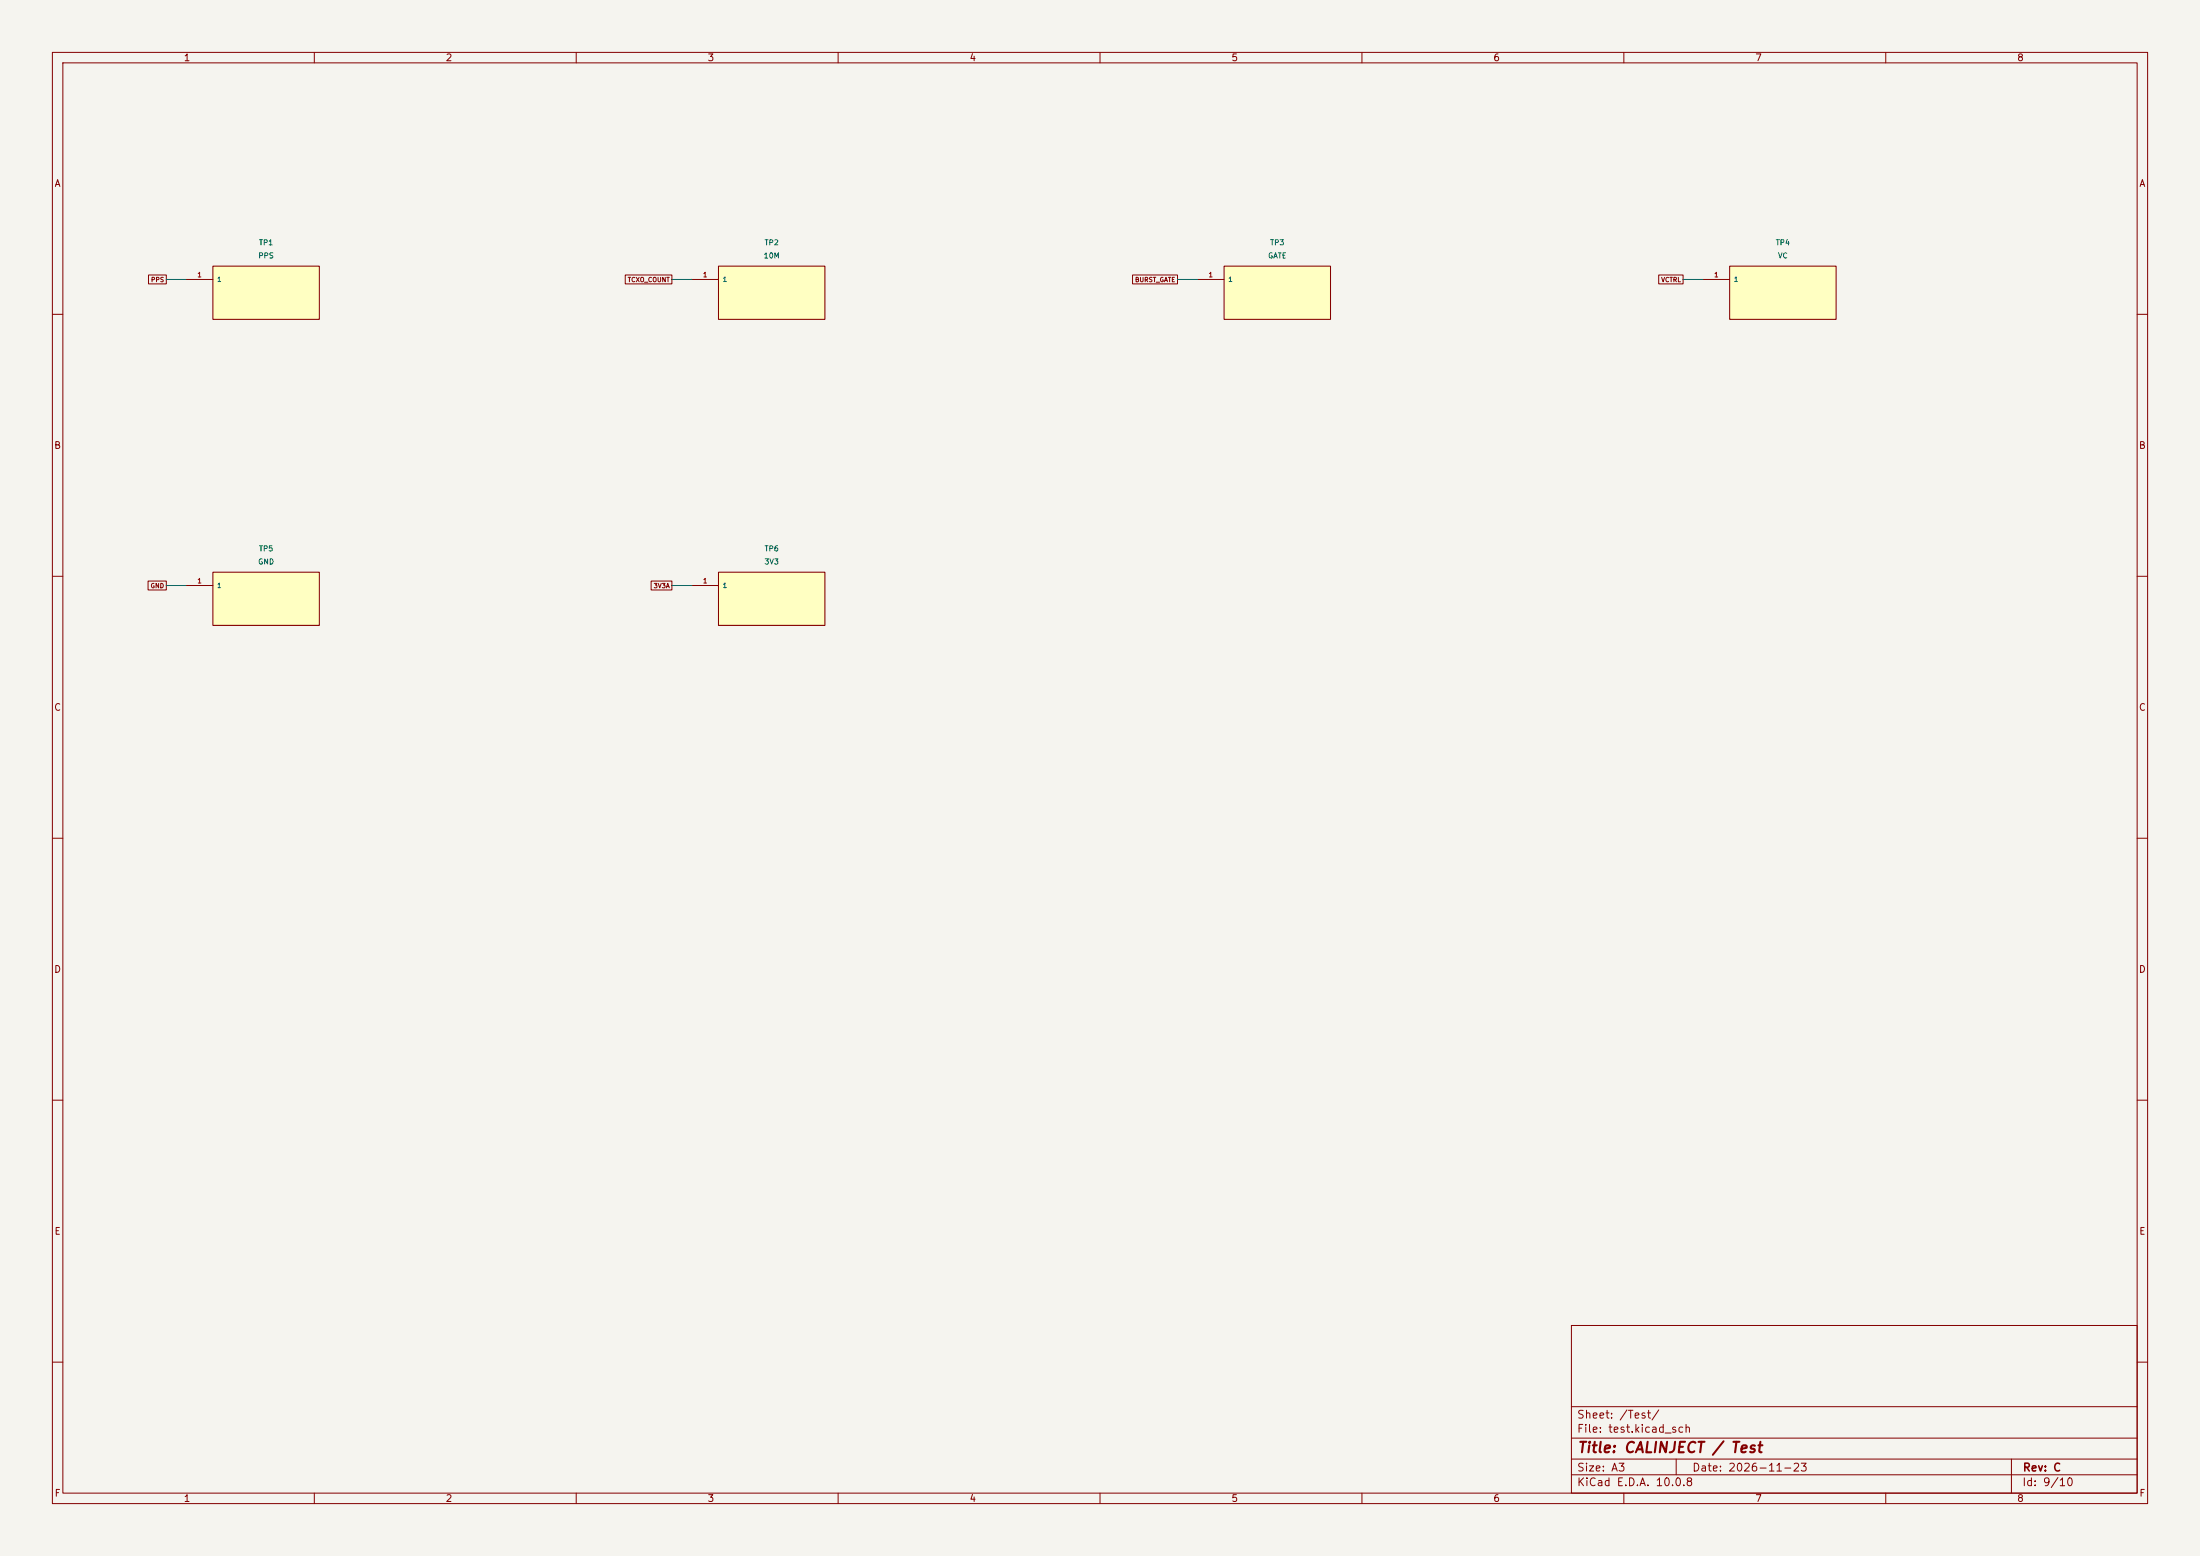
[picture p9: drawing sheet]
(kicad_sch (version 20250114) (generator "eeschema") (paper "A3") (title_block (title "CALINJECT / Test") (date "2026-11-23") (rev "C"))
(lib_symbols (symbol "Calinject:TP1" (pin_names (offset 0.7)) (in_bom yes) (on_board yes)
(property "Reference" "T" (at 0 7.62 0) (effects (font (size 1.0 1.0))))
(property "Value" "PPS" (at 0 10.16 0) (effects (font (size 1.0 1.0))))
(symbol "TP1_0_1" (rectangle (start -10.16 -5.08) (end 10.16 5.08) (stroke (width 0.2) (type default)) (fill (type background))))
(symbol "TP1_1_1"
(pin passive line (at -15.24 2.54 0) (length 5.08) (name "1" (effects (font (size .9 .9)))) (number "1" (effects (font (size .9 .9)))))))
(symbol "Calinject:TP2" (pin_names (offset 0.7)) (in_bom yes) (on_board yes)
(property "Reference" "T" (at 0 7.62 0) (effects (font (size 1.0 1.0))))
(property "Value" "10M" (at 0 10.16 0) (effects (font (size 1.0 1.0))))
(symbol "TP2_0_1" (rectangle (start -10.16 -5.08) (end 10.16 5.08) (stroke (width 0.2) (type default)) (fill (type background))))
(symbol "TP2_1_1"
(pin passive line (at -15.24 2.54 0) (length 5.08) (name "1" (effects (font (size .9 .9)))) (number "1" (effects (font (size .9 .9)))))))
(symbol "Calinject:TP3" (pin_names (offset 0.7)) (in_bom yes) (on_board yes)
(property "Reference" "T" (at 0 7.62 0) (effects (font (size 1.0 1.0))))
(property "Value" "GATE" (at 0 10.16 0) (effects (font (size 1.0 1.0))))
(symbol "TP3_0_1" (rectangle (start -10.16 -5.08) (end 10.16 5.08) (stroke (width 0.2) (type default)) (fill (type background))))
(symbol "TP3_1_1"
(pin passive line (at -15.24 2.54 0) (length 5.08) (name "1" (effects (font (size .9 .9)))) (number "1" (effects (font (size .9 .9)))))))
(symbol "Calinject:TP4" (pin_names (offset 0.7)) (in_bom yes) (on_board yes)
(property "Reference" "T" (at 0 7.62 0) (effects (font (size 1.0 1.0))))
(property "Value" "VC" (at 0 10.16 0) (effects (font (size 1.0 1.0))))
(symbol "TP4_0_1" (rectangle (start -10.16 -5.08) (end 10.16 5.08) (stroke (width 0.2) (type default)) (fill (type background))))
(symbol "TP4_1_1"
(pin passive line (at -15.24 2.54 0) (length 5.08) (name "1" (effects (font (size .9 .9)))) (number "1" (effects (font (size .9 .9)))))))
(symbol "Calinject:TP5" (pin_names (offset 0.7)) (in_bom yes) (on_board yes)
(property "Reference" "T" (at 0 7.62 0) (effects (font (size 1.0 1.0))))
(property "Value" "GND" (at 0 10.16 0) (effects (font (size 1.0 1.0))))
(symbol "TP5_0_1" (rectangle (start -10.16 -5.08) (end 10.16 5.08) (stroke (width 0.2) (type default)) (fill (type background))))
(symbol "TP5_1_1"
(pin passive line (at -15.24 2.54 0) (length 5.08) (name "1" (effects (font (size .9 .9)))) (number "1" (effects (font (size .9 .9)))))))
(symbol "Calinject:TP6" (pin_names (offset 0.7)) (in_bom yes) (on_board yes)
(property "Reference" "T" (at 0 7.62 0) (effects (font (size 1.0 1.0))))
(property "Value" "3V3" (at 0 10.16 0) (effects (font (size 1.0 1.0))))
(symbol "TP6_0_1" (rectangle (start -10.16 -5.08) (end 10.16 5.08) (stroke (width 0.2) (type default)) (fill (type background))))
(symbol "TP6_1_1"
(pin passive line (at -15.24 2.54 0) (length 5.08) (name "1" (effects (font (size .9 .9)))) (number "1" (effects (font (size .9 .9))))))))
(symbol (lib_id "Calinject:TP1") (at 50.8 55.88 0) (unit 1) (in_bom yes) (on_board yes) (dnp no)
(property "Reference" "TP1" (at 50.8 46.300000000000004 0) (effects (font (size 1 1))))
(property "Value" "PPS" (at 50.8 48.800000000000004 0) (effects (font (size 1 1))))
(property "Footprint" "Calinject:TestPoint_TP1" (at 50.8 62.96 0) (effects (font (size 1 1)) (hide yes)))
(pin "1"))
(wire (pts (xy 35.559999999999995 53.34) (xy 31.749999999999996 53.34)) (stroke (width 0) (type default)))
(global_label "PPS" (shape passive) (at 31.749999999999996 53.34 0) (effects (font (size .85 .85)) (justify right)))
(symbol (lib_id "Calinject:TP2") (at 147.32 55.88 0) (unit 1) (in_bom yes) (on_board yes) (dnp no)
(property "Reference" "TP2" (at 147.32 46.300000000000004 0) (effects (font (size 1 1))))
(property "Value" "10M" (at 147.32 48.800000000000004 0) (effects (font (size 1 1))))
(property "Footprint" "Calinject:TestPoint_TP2" (at 147.32 62.96 0) (effects (font (size 1 1)) (hide yes)))
(pin "1"))
(wire (pts (xy 132.07999999999998 53.34) (xy 128.26999999999998 53.34)) (stroke (width 0) (type default)))
(global_label "TCXO_COUNT" (shape passive) (at 128.26999999999998 53.34 0) (effects (font (size .85 .85)) (justify right)))
(symbol (lib_id "Calinject:TP3") (at 243.83999999999997 55.88 0) (unit 1) (in_bom yes) (on_board yes) (dnp no)
(property "Reference" "TP3" (at 243.83999999999997 46.300000000000004 0) (effects (font (size 1 1))))
(property "Value" "GATE" (at 243.83999999999997 48.800000000000004 0) (effects (font (size 1 1))))
(property "Footprint" "Calinject:TestPoint_TP3" (at 243.83999999999997 62.96 0) (effects (font (size 1 1)) (hide yes)))
(pin "1"))
(wire (pts (xy 228.59999999999997 53.34) (xy 224.78999999999996 53.34)) (stroke (width 0) (type default)))
(global_label "BURST_GATE" (shape passive) (at 224.78999999999996 53.34 0) (effects (font (size .85 .85)) (justify right)))
(symbol (lib_id "Calinject:TP4") (at 340.36 55.88 0) (unit 1) (in_bom yes) (on_board yes) (dnp no)
(property "Reference" "TP4" (at 340.36 46.300000000000004 0) (effects (font (size 1 1))))
(property "Value" "VC" (at 340.36 48.800000000000004 0) (effects (font (size 1 1))))
(property "Footprint" "Calinject:TestPoint_TP4" (at 340.36 62.96 0) (effects (font (size 1 1)) (hide yes)))
(pin "1"))
(wire (pts (xy 325.12 53.34) (xy 321.31 53.34)) (stroke (width 0) (type default)))
(global_label "VCTRL" (shape passive) (at 321.31 53.34 0) (effects (font (size .85 .85)) (justify right)))
(symbol (lib_id "Calinject:TP5") (at 50.8 114.30000000000001 0) (unit 1) (in_bom yes) (on_board yes) (dnp no)
(property "Reference" "TP5" (at 50.8 104.72000000000001 0) (effects (font (size 1 1))))
(property "Value" "GND" (at 50.8 107.22000000000001 0) (effects (font (size 1 1))))
(property "Footprint" "Calinject:TestPoint_TP5" (at 50.8 121.38000000000001 0) (effects (font (size 1 1)) (hide yes)))
(pin "1"))
(wire (pts (xy 35.559999999999995 111.76) (xy 31.749999999999996 111.76)) (stroke (width 0) (type default)))
(global_label "GND" (shape passive) (at 31.749999999999996 111.76 0) (effects (font (size .85 .85)) (justify right)))
(symbol (lib_id "Calinject:TP6") (at 147.32 114.30000000000001 0) (unit 1) (in_bom yes) (on_board yes) (dnp no)
(property "Reference" "TP6" (at 147.32 104.72000000000001 0) (effects (font (size 1 1))))
(property "Value" "3V3" (at 147.32 107.22000000000001 0) (effects (font (size 1 1))))
(property "Footprint" "Calinject:TestPoint_TP6" (at 147.32 121.38000000000001 0) (effects (font (size 1 1)) (hide yes)))
(pin "1"))
(wire (pts (xy 132.07999999999998 111.76) (xy 128.26999999999998 111.76)) (stroke (width 0) (type default)))
(global_label "3V3A" (shape passive) (at 128.26999999999998 111.76 0) (effects (font (size .85 .85)) (justify right))))
